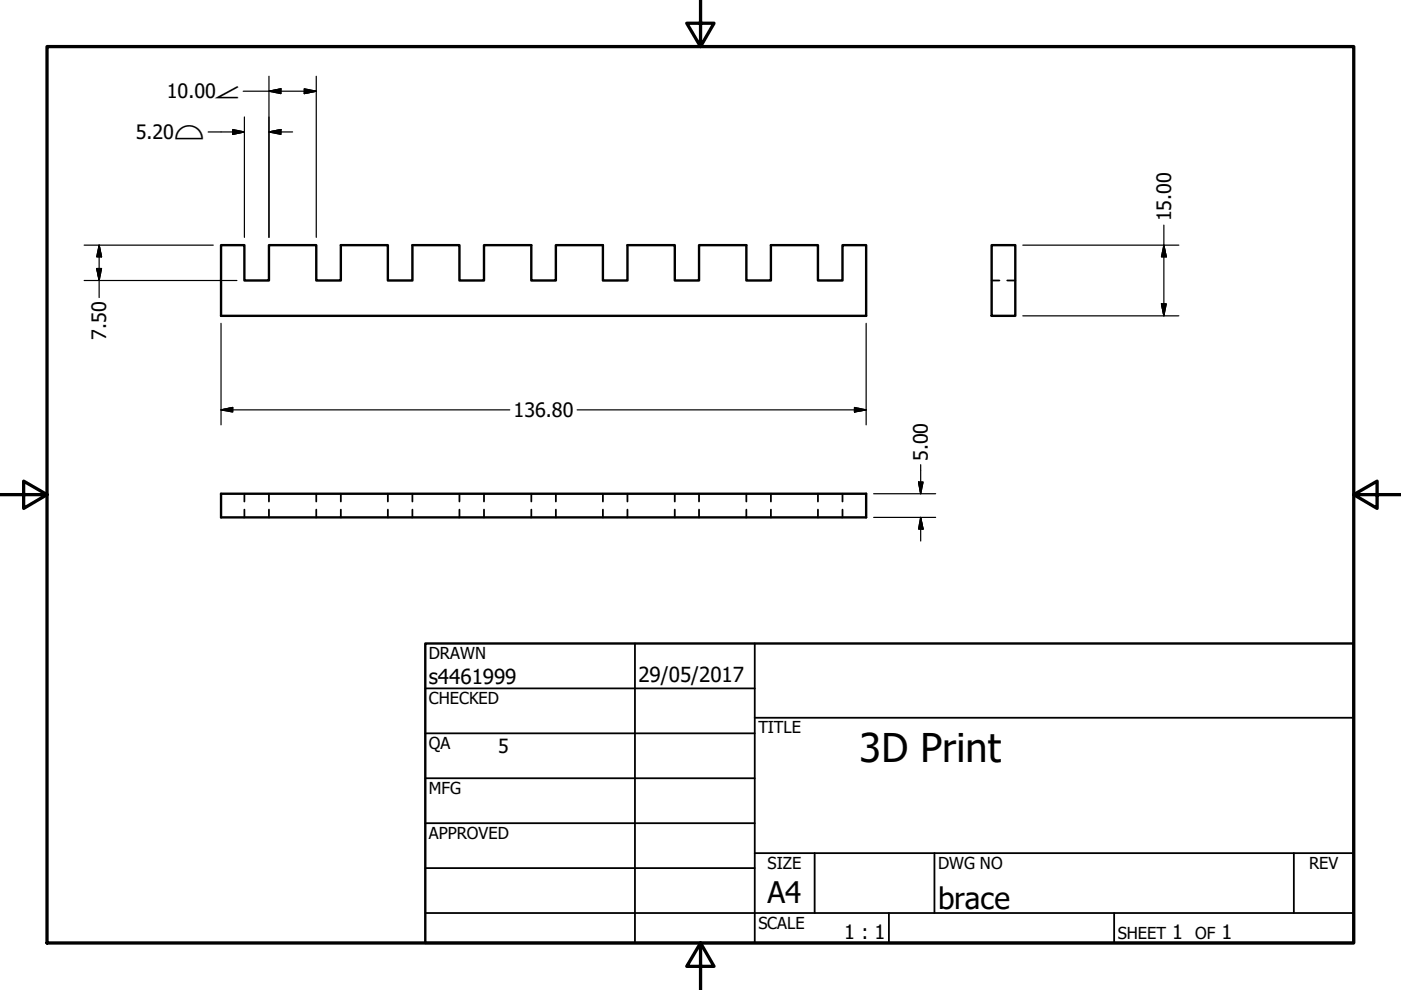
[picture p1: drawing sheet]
<svg xmlns="http://www.w3.org/2000/svg" width="297mm" height="210mm" viewBox="0 0 297 210" stroke-linecap="round" stroke-linejoin="round" font-family="sans-serif">
<!-- layer: Visible (ANSI) -->
<path d="M46.9 52h4.9v7.5h5.2v-7.5h10.1v7.5h5.2v-7.5h9.9v7.5h5.2v-7.5h10v7.5h5.2v-7.5h10v7.5h5.3v-7.5h9.9v7.5h5.2v-7.5h10.1v7.5h5.1v-7.5h10v7.5h5.2v-7.5h10v7.5h5.2v-7.5h5v15h-136.7zM210.2 52h5.1v15h-5.1zM46.9 104.7h136.7v5h-136.7z" fill="none" stroke="#000" stroke-width=".51"/>
<!-- layer: Hidden (ANSI) -->
<g fill="none" stroke="#000" stroke-width=".38">
<path d="M210.2 59.5h1.7M213.6 59.5h1.7M51.8 104.7v1.6M51.8 108v1.7M57 104.7v1.6M57 108v1.7M67.1 104.7v1.6M67.1 108v1.7M72.3 104.7v1.6M72.3 108v1.7M82.2 104.7v1.6M82.2 108v1.7"/>
<path d="M87.4 104.7v1.6M87.4 108v1.7M97.4 104.7v1.6M97.4 108v1.7M102.6 104.7v1.6M102.6 108v1.7M112.6 104.7v1.6M112.6 108v1.7M117.9 104.7v1.6M117.9 108v1.7M127.8 104.7v1.6M127.8 108v1.7"/>
<path d="M133 104.7v1.6M133 108v1.7M143.1 104.7v1.6M143.1 108v1.7M148.2 104.7v1.6M148.2 108v1.7M158.2 104.7v1.6M158.2 108v1.7M163.4 104.7v1.6M163.4 108v1.7M173.4 104.7v1.6M173.4 108v1.7"/>
<path d="M178.6 104.7v1.6M178.6 108v1.7"/>
</g>
<!-- layer: Border (ANSI) -->
<path d="M148.5 -.1v10l-2.9-5h5.8l-2.9 5M10 9.9h277v190h-277zM0 104.9h10l-5-2.9v5.8l5-2.9M287 104.9l5 2.9v-5.8l-5 2.9h10M148.5 199.9l2.9 5h-5.8l2.9-5v10" fill="none" stroke="#000" stroke-width=".7"/>
<!-- layer: Title (ANSI) -->
<g fill="none" stroke="#000" stroke-width=".38">
<path d="M134.6 136.4v63.5M160 136.4v63.5M90.2 146h69.8M90.2 155.5h69.8M160 152.2h127M90.2 165h69.8M90.2 174.5h69.8M90.2 193.6h196.8M90.2 184.1h69.8M160 180.9h127M172.7 180.9v12.7M188.5 193.6v6.3"/>
<path d="M198.1 180.9v12.7M236.2 193.6v6.3M274.3 180.9v12.7"/>
</g>
<path d="M90.2 136.4h196.8v63.5h-196.8z" fill="none" stroke="#000" stroke-width=".51"/>
<!-- layer: Dimension (ANSI) -->
<g fill="none" stroke="#000" stroke-width=".25">
<path d="M51.6 19.3h15.5M57 19.3l2.6-.5v1zM57 16.2v34.1M64.5 18.8l2.6 .5-2.6 .5zM67.1 16.2v34.1M44.1 28h7.7M49.3 27.5l2.5 .5-2.5 .5zM51.8 24.8v25.5M57 28l2.6-.5v1zM57 28h5M17.8 52h27.4M17.8 59.5h32.4"/>
<path d="M20.5 56.9h1l-.5 2.6zM21 52l.5 2.5h-1zM21 52v11.1M216.9 52h33M246.8 52l.5 2.5h-1zM246.8 47.7v19.3M46.9 68.6v21.5M183.6 68.6v21.5M216.9 67h33M246.3 64.4h1l-.5 2.6zM46.9 86.9l2.4-.5v.9zM46.9 86.9h61.2"/>
<path d="M122.4 86.9h61.2M181.2 86.4l2.4 .5-2.4 .4zM195.2 98.5v6.2M185.2 109.7h13.2M185.2 104.7h13.2M194.8 102.2h.9l-.5 2.5zM195.2 109.7l.5 2.5h-.9zM195.2 109.7v5"/>
</g>
<g fill="#000" stroke="#000" stroke-width=".25">
<path d="M57 19.3l2.6-.5zM57 19.3l2.6-.5v1zM64.5 19.8l2.6-.5zM64.5 18.8l2.6 .5-2.6 .5zM49.3 28.5l2.5-.5zM49.3 27.5l2.5 .5-2.5 .5zM57 28l2.6-.5zM57 28l2.6-.5v1zM20.5 56.9l.5 2.6zM20.5 56.9h1l-.5 2.6zM21 52l.5 2.5zM21 52l.5 2.5h-1z"/>
<path d="M246.8 52l.5 2.5zM246.8 52l.5 2.5h-1zM246.3 64.4l.5 2.6zM246.3 64.4h1l-.5 2.6zM46.9 86.9l2.4-.5zM46.9 86.9l2.4-.5v.9zM181.2 87.3l2.4-.4zM181.2 86.4l2.4 .5-2.4 .4zM194.8 102.2l.4 2.5zM194.8 102.2h.9l-.5 2.5zM195.2 109.7l.5 2.5zM195.2 109.7l.5 2.5h-.9z"/>
</g>
<text font-size="8.4" x="182.2" y="161.6">3D Print</text>
<g font-size="6.3">
<text x="162.8" y="191.4">A4</text>
<text x="198.9" y="192.7">brace</text>
</g>
<g font-size="4.4">
<text x="90.9" y="145.1">s4461999</text>
<text x="135.4" y="144.5">29/05/2017</text>
</g>
<g font-size="4.2">
<text x="35.4" y="20.9">10.00∠</text>
<text x="28.8" y="29.5">5.20⌓</text>
<text x="248.3" y="47" transform="rotate(-90 248.3 47)">15.00</text>
<text x="22.5" y="72" transform="rotate(-90 22.5 72)">7.50</text>
<text x="108.9" y="88.4">136.80</text>
<text x="196.7" y="97.8" transform="rotate(-90 196.7 97.8)">5.00</text>
<text x="179" y="199.2">1 : 1</text>
<text x="248.5" y="199.1">1</text>
<text x="259" y="199.1">1</text>
</g>
<text font-size="4.1" x="105.6" y="159.7">5</text>
<g font-size="3.5">
<text x="90.9" y="139.7">DRAWN</text>
<text x="90.9" y="149.3">CHECKED</text>
<text x="160.8" y="155.5">TITLE</text>
<text x="90.9" y="158.8">QA</text>
<text x="90.9" y="168.3">MFG</text>
<text x="90.9" y="177.8">APPROVED</text>
<text x="162.8" y="184.2">SIZE</text>
<text x="198.9" y="184.2">DWG NO</text>
<text x="277.6" y="184.2">REV</text>
<text x="160.8" y="196.9">SCALE</text>
<text x="237" y="199.1">SHEET</text>
<text x="253.4" y="199.1">OF</text>
</g>
</svg>
